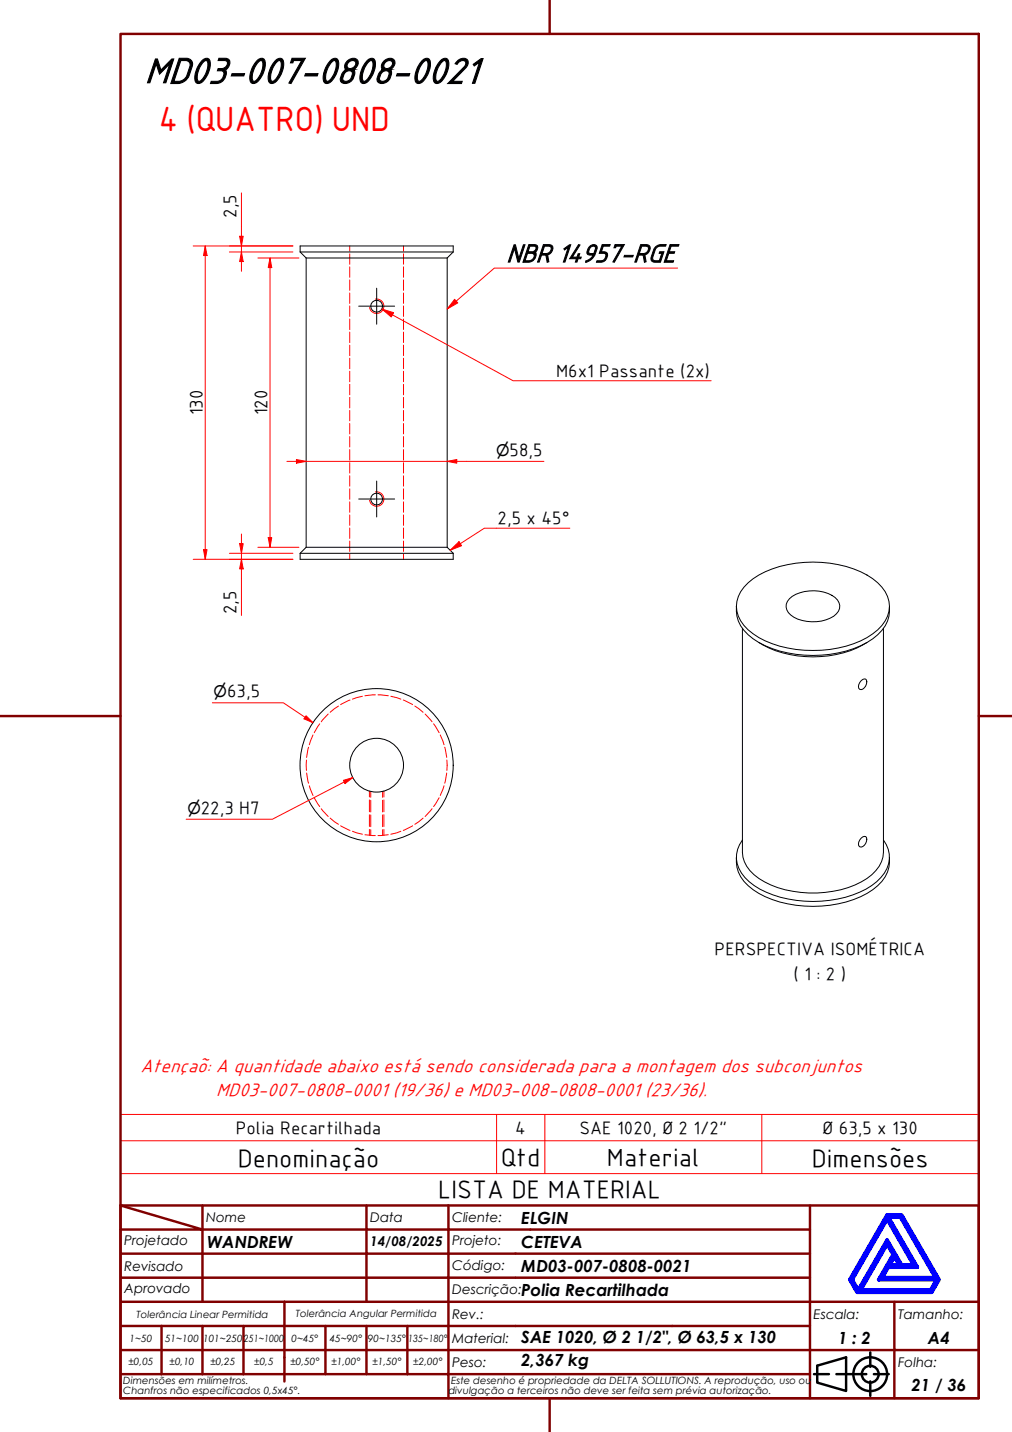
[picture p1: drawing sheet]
<svg xmlns="http://www.w3.org/2000/svg" width="210mm" height="297mm" viewBox="0 0 210 297" stroke-linecap="round" stroke-linejoin="round" font-family="sans-serif">
<!-- layer: Hidden (ABNT) -->
<g fill="none" stroke="#f00" stroke-width=".21">
<path d="M72.5 51v1.1M72.5 52.6v2.2M72.5 55.4v2.1M72.5 58.1v2.1M83.7 51v1.1M83.7 52.6v2.2M83.7 55.4v2.1M83.7 58.1v2.1M72.5 60.8v2.1M72.5 63.5v2.1M72.5 66.2v2.2M72.5 68.9v2.2"/>
<path d="M72.5 71.6v2.2M72.5 74.3v2.2M72.5 77v2.2M72.5 79.7v2.2M83.7 60.8v2.1M83.7 63.5v2.1M83.7 66.2v2.2M83.7 68.9v2.2M83.7 71.6v2.2M83.7 74.3v2.2M83.7 77v2.2M83.7 79.7v2.2"/>
<path d="M72.5 82.4v2.2M72.5 85.1v2.2M72.5 87.8v2.2M72.5 90.6v2.1M72.5 93.3v2.1M72.5 96v2.1M72.5 98.7v2.1M83.7 82.4v2.2M83.7 85.1v2.2M83.7 87.8v2.2M83.7 90.6v2.1M83.7 93.3v2.1"/>
<path d="M83.7 96v2.1M83.7 98.7v2.1M72.5 101.4v2.2M72.5 104.1v2.2M72.5 106.8v2.2M72.5 109.5v2.2M72.5 112.2v2.2M72.5 114.9v1.1M83.7 101.4v2.2M83.7 104.1v2.2M83.7 106.8v2.2M83.7 109.5v2.2"/>
<path d="M83.7 112.2v2.2M83.7 114.9v1.1M63.6 157.7v2.1M64 155l-.4 2.1M64.9 152.4l-.7 2.1M66.3 150.1l-1.1 1.9M68.1 148.1l-1.5 1.6M70.2 146.5l-1.7 1.3M72.6 145.2l-1.9 1M75.2 144.4l-2.1 .6M77.9 144.1l-2.2 .2M78.4 144.1l2.1 .2"/>
<path d="M81.1 144.4l2 .6M83.7 145.2l1.9 1M86 146.5l1.8 1.3M88.2 148.1l1.4 1.6M89.9 150.1l1.2 1.9M91.3 152.4l.8 2.1M92.2 155l.4 2.1M92.7 157.7v2.1M63.6 160.3l.4 2.2M64.2 163l.7 2M65.2 165.5l1.1 1.8M66.6 167.8l1.5 1.6"/>
<path d="M68.5 169.7l1.7 1.3M70.7 171.3l1.9 1M73.1 172.4l2.1 .6M75.7 173.2l2.2 .1M76.6 164.1v1.2M76.6 165.9v2.5M76.6 169v2.4M76.6 172v1.3M76.9 164.2v1.2M76.9 166v2.4M76.9 169v2.5M76.9 172.1v1.2"/>
<path d="M79.4 164.2v1.2M79.4 166v2.4M79.4 169v2.5M79.4 172.1v1.2M79.6 164.1v1.2M79.6 165.9v2.5M79.6 169v2.4M79.6 172v1.3M80.5 173.2l-2.1 .1M83.1 172.4l-2 .6M85.6 171.3l-1.9 1M87.8 169.7l-1.8 1.3"/>
<path d="M89.6 167.8l-1.4 1.6M91.1 165.5l-1.2 1.8M92.1 163l-.8 2M92.6 160.3l-.4 2.2"/>
</g>
<!-- layer: Visible (ABNT) -->
<g fill="none" stroke="#000" stroke-width=".21">
<path d="M62.3 52.3h31.7M62.3 52.3l1.2 1.2M62.3 52.3v-1.3h31.7v1.3M63.5 53.5h29.3M63.5 53.5v60M92.8 53.5v60M94 52.3l-1.2 1.2M62.3 114.8h31.7M62.3 114.8v1.2h31.7v-1.2M63.5 113.5h29.3M63.5 113.5l-1.2 1.3M92.8 113.5l1.2 1.3"/>
<path d="M152.7 125.8a7.1 7.1 0 0 0 3.5 6.7 23.7 23.7 0 0 0 17.7 2.9 14.6 14.6 0 0 0 9.7-5.6 6.6 6.6 0 0 0 .9-4M154 130.4v46.4a6.9 6.9 0 0 0 3.4 5.4 22.3 22.3 0 0 0 22.4 0 6.9 6.9 0 0 0 3.4-5.4v-46.4M155.2 120.9a20.2 20.2 0 0 1 13.4-4.3 21.8 21.8 0 0 1 12.4 3.4 6.9 6.9 0 0 1 3.4 6.8 8.6 8.6 0 0 1-4.6 5.5 24.9 24.9 0 0 1-22.4 0 8.2 8.2 0 0 1-4.7-6.5 6.6 6.6 0 0 1 2.5-4.9zM157.4 133.3a22.6 22.6 0 0 0 22.4 0M163.7 124.2a8.1 8.1 0 0 1 9.5-.3 2.26 2.26 0 0 1-.3 3.9 8.4 8.4 0 0 1-8.9-.2 2.14 2.14 0 0 1-.3-3.4zM178.6 141.2l.3-.3h.7a1.41 1.41 0 0 1-1.3 2.1 1.17 1.17 0 0 1 .3-1.8zM152.7 177.8a7.1 7.1 0 0 0 3.5 6.8 23.7 23.7 0 0 0 17.7 2.9 14.6 14.6 0 0 0 9.7-5.6 6.6 6.6 0 0 0 .9-4.1M154 174.3a5.8 5.8 0 0 0 .5 7.7 17.6 17.6 0 0 0 10.7 4.8 23.6 23.6 0 0 0 15.6-3.1 7.2 7.2 0 0 0 3.6-6.5l-.2-1-1-1.9M178.6 173.9l.3-.3 .7-.1a1.41 1.41 0 0 1-1.3 2.1 1.17 1.17 0 0 1 .3-1.7z"/>
<circle cx="78.1" cy="63.5" r="1.23"/>
<circle cx="78.1" cy="103.5" r="1.23"/>
<circle cx="78.1" cy="158.7" r="15.9"/>
<circle cx="78.1" cy="158.7" r="5.6"/>
</g>
<!-- layer: Visible Narrow (ABNT) -->
<path d="M77.9 62a1.5 1.5 0 0 1 1.7 1.3 1.5 1.5 0 0 1-1.2 1.7 1.5 1.5 0 0 1-1.8-1.2M77.9 102a1.5 1.5 0 0 1 1.7 1.2 1.5 1.5 0 0 1-1.2 1.8 1.5 1.5 0 0 1-1.8-1.2" fill="none" stroke="#f00" stroke-width=".21"/>
<path d="M25 236.6h178v-5.4h-178v12.2M103 231.2v12.2M113 231.2v12.2M158 231.2v12.2M203 236.6v6.8h-178M25 243.4v6.6h178v-6.6" fill="none" stroke="#f00" stroke-width=".21"/>
<!-- layer: Borda A3/A4 (ABNT) -->
<g fill="none" stroke="#800000" stroke-width=".51">
<path d="M25 7h178v283h-178zM114 0v7M0 148.5h25M203 148.5h7M25 250l17 5h-17M25 250h178v40h-178zM42 255h34v5h17M42 255v15M42 250v5M76 250v5h17v5M93 250v5h75M168 250v20h-143"/>
<path d="M25 260h51v10M25 275h17M33.5 275v10M50.5 275h-8.5v10M59 270v16.6M67.5 275v10h-42.5M76 275v10h8.5M84.5 275v10M93 275h-42.5v10M93 260v5h-68M93 275v10h75M93 260h75"/>
<path d="M93 275h75M168 265h-75v10M185.5 270v10h17.5M203 270h-35v10h17.5v10M25 280h143v10M67.5 285h8.5M84.5 285h8.5v5M114 290v7"/>
</g>
<path d="M184 258l1.3 2.2-3 5.2h12l-1.3 2.2h-14.5zM184 252.8l5.5 9.7h-2.5l-3-5.3-6 10.4-1.3-2.2zM184 252h3l7.8 13.4-1.5 2.6h-15.5l-1.5-2.6zM184.2 252.4h2.6l7.3 12.6h-11.1l1.2-2.2h6zM185.5 260.6l1.1 1.9h-2.1z" fill="none" stroke="#00f" stroke-width=".8"/>
<!-- layer: 0 -->
<path d="M177.8 268h15.5" fill="none" stroke="#000" stroke-width=".21"/>
<g fill="none" stroke="#000" stroke-width=".51">
<path d="M168.8 285h3.1M169.5 283.3l6-1.8v7l-6-1.7zM173.5 285h6.2M180.5 280.5v3M180.5 286.5v3M181.3 285h3"/>
<circle cx="180.5" cy="285" r="3.5"/>
<circle cx="180.5" cy="285" r="1.75"/>
</g>
<path d="M63.3 148.8l1.6 1.1" fill="none" stroke="#f00" stroke-width=".21"/>
<path d="M63.5 148.5l1.4 1.4-1.8-.8z" fill="#f00"/>
<path d="M44 145.8h14.8l4.5 3M63.5 148.5l1.4 1.4-1.8-.8zM73.2 161.3l-1.8 .9" fill="none" stroke="#f00" stroke-width=".21"/>
<path d="M71.2 161.9l2-.6-1.6 1.2z" fill="#f00"/>
<path d="M71.2 161.9l2-.6-1.6 1.2zM71.4 162.2l-14.9 7.7h-17.9" fill="none" stroke="#f00" stroke-width=".21"/>
<!-- layer: Marca de centro (ISO) -->
<path d="M78.1 59.8v7.5M74.4 63.5h7.5M78.1 99.8v7.4M74.4 103.5h7.5" fill="none" stroke="#000" stroke-width=".21"/>
<path d="M79.2 64.1l2.2 1.2" fill="none" stroke="#f00" stroke-width=".21"/>
<path d="M79.2 64.1l2.4 .8-.4 .9z" fill="#f00"/>
<path d="M79.2 64.1l2.4 .8-.4 .9zM81.4 65.3l25 13.7h41.1" fill="none" stroke="#f00" stroke-width=".21"/>
<path d="M92.8 95.7h1.9" fill="none" stroke="#f00" stroke-width=".21"/>
<path d="M92.8 95.7l1.9-.4v.8z" fill="#f00"/>
<path d="M61.5 95.7h2M92.8 95.7l1.9-.4v.8z" fill="none" stroke="#f00" stroke-width=".21"/>
<path d="M61.5 95.3l2 .4-2 .4z" fill="#f00"/>
<path d="M59.5 95.7h2M61.5 95.3l2 .4-2 .4zM63.5 95.7h29.3M94.7 95.7h18.1M42.6 114v2" fill="none" stroke="#f00" stroke-width=".21"/>
<path d="M42.2 114h.7l-.3 2z" fill="#f00"/>
<path d="M42.6 51v2M42.2 114h.7l-.3 2z" fill="none" stroke="#f00" stroke-width=".21"/>
<path d="M42.6 51l.3 2h-.7z" fill="#f00"/>
<path d="M40.1 51h20.6M42.6 51l.3 2h-.7zM42.6 53v61M40.1 116h20.6M50.1 116v2" fill="none" stroke="#f00" stroke-width=".21"/>
<path d="M50.1 116l.3 2h-.7z" fill="#f00"/>
<path d="M50.1 116l.3 2h-.7zM50.1 112.8v2" fill="none" stroke="#f00" stroke-width=".21"/>
<path d="M49.7 112.8h.7l-.3 2z" fill="#f00"/>
<path d="M50.1 49v2M47.6 116h13.1M47.6 114.8h13.1M49.7 112.8h.7l-.3 2zM50.1 110.8v2M50.1 114.8v1.2M50.1 118v9.7" fill="none" stroke="#f00" stroke-width=".21"/>
<path d="M49.7 49h.7l-.3 2z" fill="#f00"/>
<path d="M49.7 49h.7l-.3 2zM50.1 52.3v2" fill="none" stroke="#f00" stroke-width=".21"/>
<path d="M50.1 52.3l.3 2h-.7z" fill="#f00"/>
<path d="M47.6 51h13.1M47.6 52.3h13.1M50.1 52.3l.3 2h-.7zM50.1 40v9M50.1 51v1.3M50.1 54.3v2M56 53.5v2" fill="none" stroke="#f00" stroke-width=".21"/>
<path d="M56 53.5l.4 2h-.8z" fill="#f00"/>
<path d="M56 53.5l.4 2h-.8zM56 111.5v2" fill="none" stroke="#f00" stroke-width=".21"/>
<path d="M55.6 111.5h.8l-.4 2z" fill="#f00"/>
<path d="M53.5 53.5h8.5M56 55.5v56M53.5 113.5h8.5M55.6 111.5h.8l-.4 2z" fill="none" stroke="#f00" stroke-width=".21"/>
<path d="M95.5 112.8l-2.1 1.3" fill="none" stroke="#f00" stroke-width=".21"/>
<path d="M93.4 114.1l1.8-1.7 .5 .8z" fill="#f00"/>
<path d="M94.6 62.4l-1.8 1.7M93.4 114.1l1.8-1.7 .5 .8zM118.2 109.6h-17.7l-5 3.2" fill="none" stroke="#f00" stroke-width=".21"/>
<path d="M94.3 62.1l.7 .7-2.2 1.3z" fill="#f00"/>
<path d="M140.5 55.6h-38l-7.9 6.8M94.3 62.1l.7 .7-2.2 1.3z" fill="none" stroke="#f00" stroke-width=".21"/>
<text font-size="8.1" x="30" y="17.2">MD03-007-0808-0021</text>
<text font-size="7" fill="#f00" x="32.9" y="27.2">4 (QUATRO) UND</text>
<text font-size="5.7" x="105" y="54.3">NBR 14957-RGE</text>
<g font-size="5.4">
<text x="49.3" y="242">Denominação</text>
<text x="103.9" y="241.8">Qtd</text>
<text x="125.9" y="241.8">Material</text>
<text x="168.4" y="242">Dimensões</text>
<text x="90.9" y="248.5">LISTA DE MATERIAL</text>
</g>
<g font-size="4.1" fill="#f00">
<text x="29.1" y="222.4">Atençaõ: A quantidade abaixo está sendo considerada para a montagem dos subconjuntos</text>
<text x="44.8" y="227.4">MD03-007-0808-0001 (19/36) e MD03-008-0808-0001 (23/36).</text>
</g>
<g font-size="3.9">
<text x="49" y="45.2" transform="rotate(-90 49 45.2)">2,5</text>
<text x="115.3" y="78.1">M6x1 Passante (2x)</text>
<text x="42" y="86.2" transform="rotate(-90 42 86.2)">130</text>
<text x="55.4" y="86.2" transform="rotate(-90 55.4 86.2)">120</text>
<text x="105.7" y="94.6">58,5</text>
<text x="103.2" y="108.7">2,5 x 45°</text>
<text x="49" y="127.4" transform="rotate(-90 49 127.4)">2,5</text>
<text x="47.1" y="144.7">63,5</text>
<text x="41.7" y="168.8">22,3 H7</text>
<text x="148.2" y="198.2">PERSPECTIVA ISOMÉTRICA</text>
<text x="164.6" y="203.2">( 1 : 2 )</text>
<text x="48.9" y="235.2">Polia Recartilhada</text>
<text x="106.9" y="235.2">4</text>
<text x="120.2" y="235.2">SAE 1020, Ø 2</text>
<text x="143.8" y="235.2">1/2&quot;</text>
<text x="170.6" y="235.2">Ø 63,5 x 130</text>
</g>
<g font-size="3.5">
<text x="108.1" y="253.8">ELGIN</text>
<text x="43" y="258.8">WANDREW</text>
<text x="108.1" y="263.8">MD03-007-0808-0021</text>
<text x="108.1" y="258.8">CETEVA</text>
<text x="108.1" y="268.8">Polia Recartilhada</text>
<text x="108.1" y="278.6">SAE 1020, Ø 2</text>
<text x="131.9" y="278.6">1/2&quot;, Ø 63,5 x 130</text>
<text x="173.8" y="278.8">1 : 2</text>
<text x="192.5" y="278.8">A4</text>
<text x="108.1" y="283.4">2,367 kg</text>
<text x="189.1" y="288.6">21 / 36</text>
</g>
<g font-size="3.3">
<text x="102.9" y="94.6">⌀</text>
<text x="44.3" y="144.7">⌀</text>
<text x="38.9" y="168.8">⌀</text>
</g>
<g font-size="2.8">
<text x="42.8" y="253.5">Nome</text>
<text x="76.8" y="253.5">Data</text>
<text x="93.8" y="253.6">Cliente:</text>
<text x="25.8" y="263.6">Revisado</text>
<text x="25.8" y="258.3">Projetado</text>
<text x="76.8" y="258.4">14/08/2025</text>
<text x="93.8" y="263.3">Código:</text>
<text x="93.8" y="258.3">Projeto:</text>
<text x="25.8" y="268.3">Aprovado</text>
<text x="93.8" y="268.3">Descrição:</text>
<text x="93.8" y="273.5">Rev.:</text>
<text x="168.8" y="273.5">Escala:</text>
<text x="186.3" y="273.5">Tamanho:</text>
<text x="93.8" y="278.6">Material:</text>
<text x="93.8" y="283.5">Peso:</text>
<text x="186.3" y="283.6">Folha:</text>
</g>
<g font-size="2.1">
<text x="28.3" y="273.3">Tolerância Linear Permitida</text>
<text x="61.4" y="273.1">Tolerância Angular Permitida</text>
<text x="26.9" y="278.3">1~50</text>
<text x="34.2" y="278.3">51~100</text>
<text x="42.1" y="278.3">101~250</text>
<text x="50.5" y="278.3">251~1000</text>
<text x="60.5" y="278.3">0~45°</text>
<text x="68.4" y="278.3">45~90°</text>
<text x="76.3" y="278.3">90~135°</text>
<text x="84.7" y="278.3">135~180°</text>
<text x="25.6" y="287.1">Dimensões em milímetros.</text>
<text x="26.6" y="283.2">±0,05</text>
<text x="35.2" y="283.2">±0,10</text>
<text x="43.6" y="283.2">±0,25</text>
<text x="52.7" y="283.2">±0,5</text>
<text x="60.2" y="283.2">±0,50°</text>
<text x="68.7" y="283.2">±1,00°</text>
<text x="77.2" y="283.2">±1,50°</text>
<text x="85.7" y="283.2">±2,00°</text>
<text x="93.6" y="287.1">Este desenho é propriedade da DELTA SOLLUTIONS. A reprodução, uso ou</text>
<text x="25.6" y="289.2">Chanfros não especificados 0,5x45°.</text>
<text x="93" y="289.2">divulgação a terceiros não deve ser feita sem prévia autorização.</text>
</g>
</svg>
